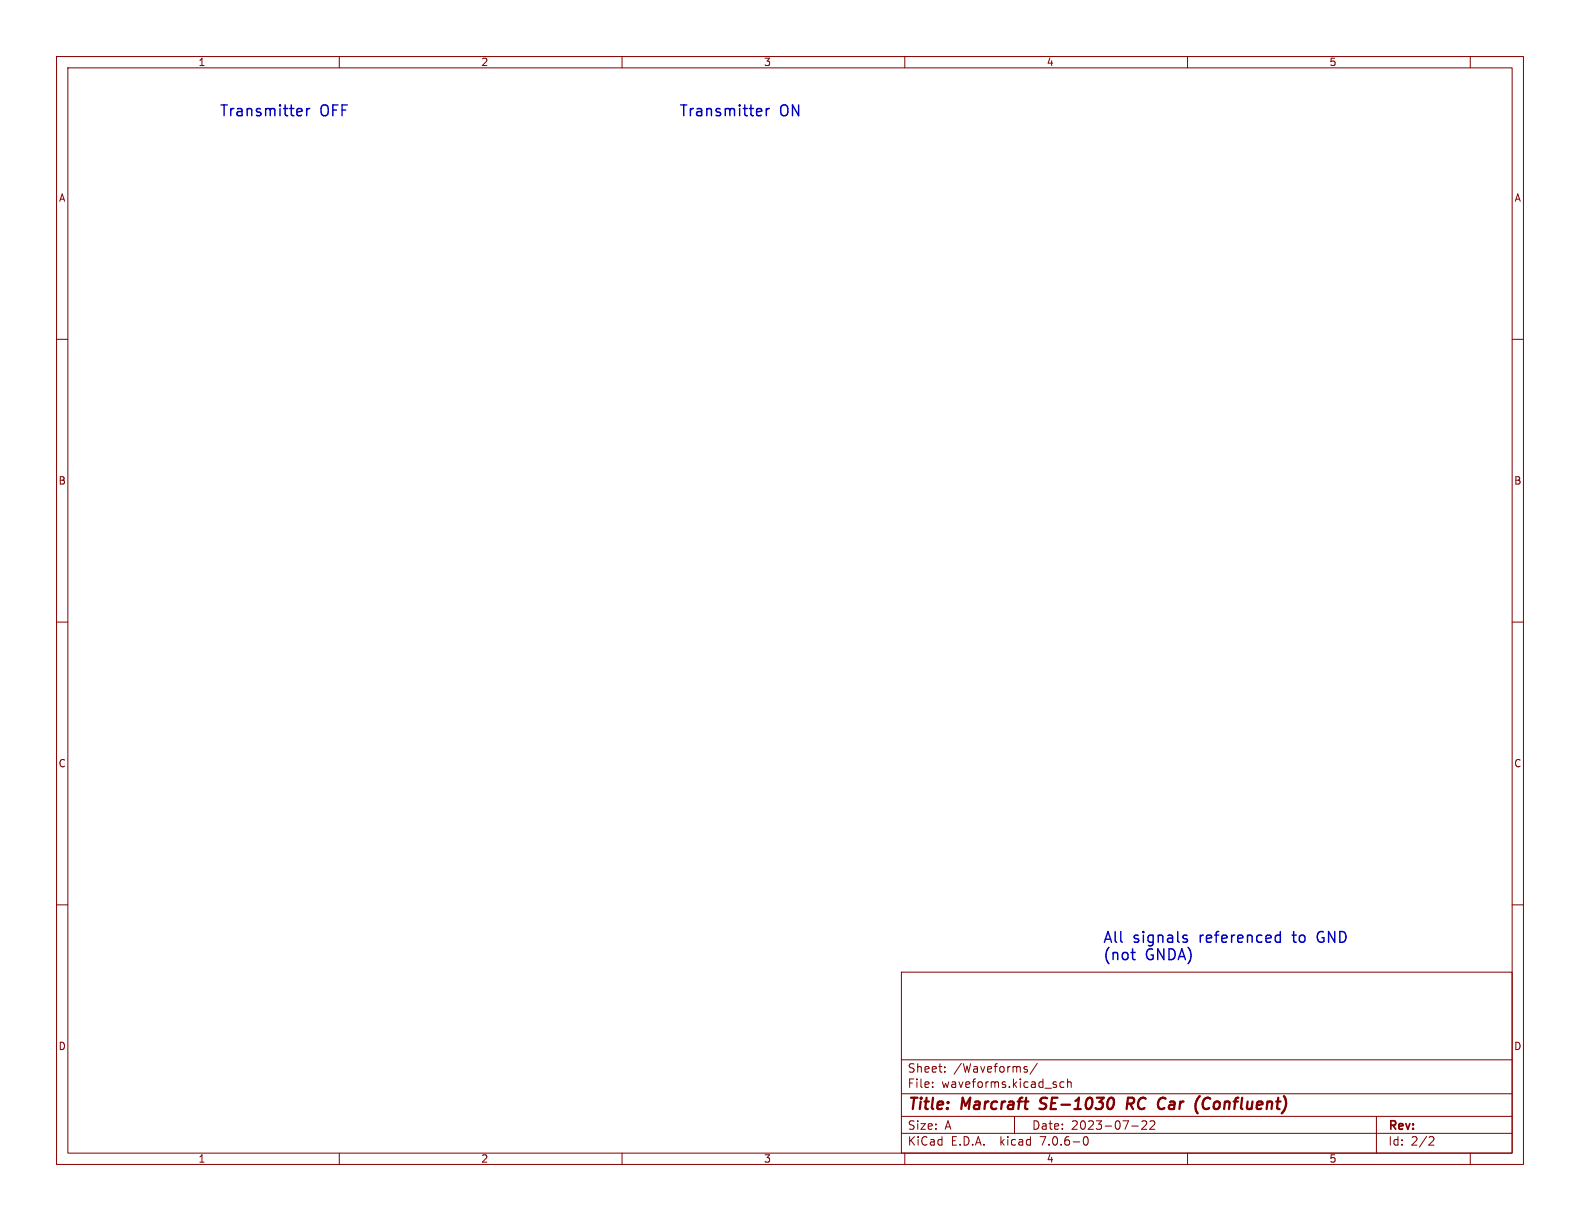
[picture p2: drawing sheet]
<svg xmlns="http://www.w3.org/2000/svg" width="279mm" height="216mm" viewBox="0 0 279 216" stroke-linecap="round" stroke-linejoin="round" font-family="sans-serif">
<g fill="none" stroke="#840000" stroke-width=".18">
<path d="M10 10h259.4v195.9h-259.4zM12 12h255.4v191.9h-255.4zM60 10v2M110 10v2M160 10v2M210 10v2M260 10v2M10 60h2M267.4 60h2M10 110h2M267.4 110h2M10 160h2"/>
<path d="M267.4 160h2M159.4 171.9h108v32h-108zM159.4 197.4h108M159.4 193.4h108M159.4 187.4h108M164.9 192.1v.2M164.9 191.4v.1M167.1 189.4v.2M167.1 188.7v.1M179.4 197.4v3M181.1 188.9l.6 .4-.2 .3-.4-.1M181.6 188.7l-.3-.1-.2 .2"/>
<path d="M183.4 188l-1.3 1.9M188.1 191.4l-.4-.1-.3 .3v.4l.2 .2h.5M188.8 191.4l.2-.1 .4 .1v.9M188.8 190.8v1.5M200.1 199.1h1.2M201.9 198.3l.6-.1 .2 .1 .1 .3-.9 1.1h.9M203.4 198.3l.5-.1 .2 .1 .1 .3-.9 1.1h.9M243.4 197.4v6.5M60 203.9v2M110 203.9v2M159.4 200.4h108M160 203.9v2"/>
<path d="M191.7 201.1l.2-.1a.81 .81 0 0 1 .6 .6 .81 .81 0 0 1-.3 .8l-.1 .1a.81 .81 0 0 1-.4-1.4zM210 203.9v2M252.9 201l.5 .1 .2 .3-1 1.1h1M260 203.9v2"/>
</g>
<path d="M183.8 196l.3 .1M184.1 194.3l-.1 .4v.2M196.6 194.1l.2 .1a1.54 1.54 0 0 1-.1 1.7M199.8 195.2l.6 .9M200.2 194.1h-.7l-.3 2M200.3 195.1l-1 .1M206 194.2l.1 .1M213.8 195.9a.73 .73 0 0 1-.9 .1M213.9 194.2a.76 .76 0 0 0-.9 .2" fill="none" stroke="#840000" stroke-width=".4"/>
<g fill="none" stroke="#fff" stroke-width=".25">
<path d="M40.9 56h.8M41.1 58a.64 .64 0 0 1 .7 .6 .64 .64 0 0 1-.7 .7zM41.3 56v1.2M42.1 56.6h.6l.1-.2-.1-.3-.6-.1v1.2M43.1 58.1a.6 .6 0 0 0-.8 .4 .6 .6 0 0 0 .6 .8l.2-.1M43.3 57.2h.7M43.3 56.3l.3-.3v1.2M45.3 58.1a.6 .6 0 0 0-.8 .4 .6 .6 0 0 0 .6 .8l.2-.1M45.5 56a.64 .64 0 0 1 .8 .6 .64 .64 0 0 1-.8 .6zM45.9 58.5l.2-.1 .3 .1 .1 .5-.1 .2-.3 .1-.2-.1zM46.7 56.8l.6-.1v-.3h-.4l-.2 .2 .1 .6h.5M47 58.4l.1 .8 .3 .1 .2-.1"/>
<path d="M47.6 58.4v.9M47.7 56.4h.5M47.9 56v1l.3 .2M48.2 58.5l.3-.1 .3 .3-.1 .5h-.5M48.2 58.4v1.3M48.5 56.8l.7-.1-.1-.3h-.4l-.2 .2 .1 .6h.5M49.3 58v1.1l.2 .2M49.9 58.8l.6-.1v-.2l-.4-.1-.2 .2 .1 .6h.5M50.2 56.4h-.3l-.3 .2 .2 .6h.4M50.6 56.4h.5M50.8 56v1l.3 .2M51.5 56.5l.2-.1 .4 .1v.5l-.1 .2h-.3l-.2-.1z"/>
<path d="M51.6 58.5l-.3-.1-.3 .3 .1 .5h.5M51.6 58v1.3M52.7 56.4v.8M53 56.4l-.3 .2M54.5 56h.2a.43 .43 0 0 1 .5 .4v.4a.42 .42 0 0 1-.4 .4 .42 .42 0 0 1-.4-.4v-.4zM55.7 56.4l.1 .8h.3l.2-.1M56.3 56.4v.8M56.7 56.4h.5M56.9 56v1l.3 .2M124.1 56.6h.7M124.3 58.6a.64 .64 0 0 1 .7 .7 .64 .64 0 0 1-.7 .6zM124.5 56.6v1.3"/>
<path d="M125.3 57.3l.6-.1 .1-.2-.1-.3-.6-.1v1.3M126.3 58.8a.6 .6 0 0 0-.8 .4 .6 .6 0 0 0 .5 .7l.3-.1M126.5 57.9h.7M126.5 57l.3-.4v1.3M128.5 58.8a.6 .6 0 0 0-.8 .4 .6 .6 0 0 0 .6 .7l.2-.1M128.7 56.6a.64 .64 0 0 1 .7 .6 .64 .64 0 0 1-.7 .7zM129.1 59.2l.2-.1 .3 .1 .1 .5-.1 .1-.3 .1-.2-.1zM129.9 57.4l.6-.1v-.2l-.4-.1-.2 .2 .1 .6h.5M130.2 59.1l.1 .7 .3 .1 .2-.1M130.8 59.1v.8M130.9 57h.5M131.1 56.6v1.1l.3 .2"/>
<path d="M131.4 59.1h.3l.3 .2-.1 .5h-.5M131.4 59.1v1.2M131.7 57.4l.6-.1v-.2l-.4-.1-.2 .2 .1 .6h.5M132.5 58.6v1.1l.2 .2M133.1 59.5l.6-.1v-.3h-.4l-.2 .1 .1 .6h.5M133.4 57.1l-.3-.1-.3 .3 .1 .5h.5M133.8 57h.5M134 56.6v1.1l.3 .2M134.7 57.1l.2-.1 .3 .1 .1 .5-.1 .2-.3 .1-.2-.2zM134.8 59.1h-.3l-.3 .2 .1 .5h.5M134.8 58.6v1.3M135.8 57v.9"/>
<path d="M136.2 57l-.4 .3M137.7 56.7l.1-.1a.43 .43 0 0 1 .6 .4v.4a.42 .42 0 0 1-.4 .5 .42 .42 0 0 1-.5-.5v-.4zM138.9 57l.1 .8 .3 .1 .2-.2M139.5 57v.9M139.9 57h.5M140.1 56.6v1.1l.3 .2M41.6 99.8h.7M41.9 99.8v1.2M46.2 99.8a.64 .64 0 0 1 .7 .6 .64 .64 0 0 1-.7 .6zM48.5 99.8v1.1l.3 .1M51.4 99.8v1.1l.3 .1M55.2 99.8h.1a.43 .43 0 0 1 .5 .4v.4a.42 .42 0 0 1-.4 .5 .42 .42 0 0 1-.4-.5v-.4z"/>
<path d="M57.5 99.8v1.1l.3 .1M41.6 103.1l.4-1.3 .4 1.3M41.7 102.7h.6M42.7 100.4h.6l.1-.2v-.3l-.7-.1v1.2M43.6 101.9a.6 .6 0 0 0-.9 .5 .6 .6 0 0 0 .6 .7l.3-.1M43.9 101h.7M43.9 100.1l.4-.3v1.2M45.8 101.9a.6 .6 0 0 0-.8 .5 .6 .6 0 0 0 .6 .7l.2-.1M46.3 102.4l.2-.2 .4 .2v.4l-.1 .2-.3 .1-.2-.1zM47.4 100.6l.6-.1-.1-.2-.3-.1-.2 .2v.6h.5M47.5 102.2l.1 .8 .3 .1 .1-.1M48 102.2v.9"/>
<path d="M48.3 100.2h.5M48.6 102.3l.4-.1 .2 .3-.1 .5h-.5M48.6 102.2v1.3M49.2 100.6l.6-.1-.1-.2-.3-.1-.2 .2v.6h.5M49.8 101.8v1.1l.2 .2M50.4 102.7l.6-.2-.1-.2-.3-.1-.2 .2 .1 .6h.4M50.9 100.3l-.4-.1-.2 .2 .1 .6h.5M51.2 100.2h.5M52.1 102.3l-.4-.1-.2 .3 .1 .5h.5M52.1 101.8v1.3M52.1 100.3l.2-.1 .4 .1 .1 .5-.2 .2h-.3l-.2-.1zM53.3 100.2v.8"/>
<path d="M53.7 100.2l-.4 .2M56.4 100.2v.8h.3l.2-.1M56.9 100.2v.8M57.3 100.2h.5M124.7 100.4h.8M124.7 103.7l.5-1.2 .4 1.2M124.9 103.4h.6M125.1 100.4v1.3M125.9 101.1l.6-.1 .1-.2v-.3l-.7-.1v1.3M126.7 102.6a.6 .6 0 0 0-.8 .4 .6 .6 0 0 0 .6 .7l.2-.1M127.1 101.7h.7M127.1 100.8l.4-.4v1.3"/>
<path d="M129 102.6a.6 .6 0 0 0-.9 .4 .6 .6 0 0 0 .6 .7l.3-.1M129.3 100.4a.64 .64 0 0 1 .8 .6 .64 .64 0 0 1-.8 .7zM129.5 103l.2-.1 .4 .1v.5l-.1 .2h-.3l-.2-.1zM130.6 101.3l.6-.2-.1-.2-.4-.1-.1 .2v.6h.5M130.7 102.9v.8h.3l.2-.1M131.2 102.9v.8M131.5 100.8h.5M131.7 100.4v1.1l.3 .2M131.8 102.9h.4l.2 .2-.1 .6h-.5M131.8 102.9v1.2M132.4 101.3l.6-.2-.1-.2-.4-.1-.1 .2v.6h.5M133 102.5v1l.2 .2"/>
<path d="M133.6 103.3l.6-.1-.1-.3h-.3l-.2 .2v.6h.5M134.1 100.9l-.4-.1-.2 .3 .1 .5h.5M134.4 100.8h.5M134.6 100.4v1.1l.3 .2M135.3 102.5v1.2M135.3 102.9h-.4l-.2 .2 .1 .6h.5M135.3 101l.2-.2 .4 .2v.4l-.1 .2-.3 .1-.2-.1zM136.5 100.8v.9M136.8 100.8l-.3 .3M138.4 100.5l.1-.1a.43 .43 0 0 1 .5 .4v.5a.42 .42 0 0 1-.4 .4 .42 .42 0 0 1-.4-.4v-.5zM139.6 100.8v.8l.3 .1 .2-.1M140.1 100.8v.9"/>
<path d="M140.5 100.8h.5M140.7 100.4v1.1l.3 .2M40.9 144.4h.8M41.3 144.4v1.2M42.1 145h.6l.1-.2-.1-.3-.6-.1v1.2M43.3 144.5l.5-.1 .2 .3-.8 .9h.8M45.3 145.6l.5-1.2 .4 1.2M45.5 145.3h.6M46.6 145h.4M47.2 144.4h-.6v1.2M48.5 145.6l.4-1.2 .4 1.2M48.6 145.3h.6"/>
<path d="M49.8 144.8v.8M49.8 144.9l.3-.1 .2 .2M50.3 145l.2-.2h.3v.8M50.3 145v.6M51.5 144.8v1.3M51.5 144.8h.3l.3 .2-.2 .6h-.4M53.6 144.5l.2-.1a.43 .43 0 0 1 .6 .4v.4a.42 .42 0 0 1-.5 .4 .42 .42 0 0 1-.4-.4zM54.9 144.8l.1 .8h.3l.1-.1M55.4 144.8v.8M55.9 144.8h.4M56 144.4v1l.3 .2M125.4 144.4h.7"/>
<path d="M125.7 144.4v1.2M126.5 145h.6l.2-.2-.1-.3-.7-.1v1.2M127.7 144.5l.5-.1 .3 .3-.8 .9h.8M129.8 145.6l.4-1.2 .4 1.2M129.9 145.3h.6M131.1 145h.4M131.7 144.4h-.6v1.2M132.9 145.6l.5-1.2 .4 1.2M133.1 145.3h.6M134.2 144.8v.8M134.2 144.9l.4-.1 .2 .2M134.8 145l.1-.2h.3l.1 .8"/>
<path d="M134.8 145v.6M135.9 144.8h.4l.2 .2-.1 .6h-.5M135.9 144.8v1.3M138 144.5l.3-.1a.43 .43 0 0 1 .5 .4v.4a.42 .42 0 0 1-.4 .4 .42 .42 0 0 1-.4-.4zM139.4 144.8v.8h.3l.2-.1M139.9 144.8v.8M140.3 144.8h.5M140.5 144.4v1l.3 .2M37.1 187.5h.7M37.5 187.5v1.3M38.3 188.2l.6-.1 .1-.1-.1-.3-.6-.2v1.3M39.4 187.5h.8l-.4 .5 .3 .1v.6l-.1 .1-.6-.1"/>
<path d="M41.7 187.5v1.3h.6M42.7 188.1l.2-.1 .4 .1v.5l-.1 .2h-.3l-.2-.1zM44.4 188h-.3l-.3 .2 .2 .6h.4M44.4 188v1l-.2 .2h-.3M45 187.5v.2M45 188v.8M46.2 188h-.4l-.2 .2 .1 .6h.5M48.4 187.7a.6 .6 0 0 0-.8 .4 .6 .6 0 0 0 .6 .7l.2-.1M49 188h.3l.3 .2v.4l-.3 .2h-.3l-.1-.2zM50.1 188.1l.2-.1h.3l.1 .8M50.1 188v.8M51.1 188l.4 .8 .3-.8"/>
<path d="M52.2 188.4l.6-.1-.1-.3h-.3l-.2 .1v.7h.5M53.3 188v.8M53.7 188l-.4 .2M53.9 188h.5M54.1 187.5v1.1l.3 .2M54.8 188.4l.6-.1-.1-.3h-.3l-.2 .1v.7h.5M55.9 188v.8M56.3 188l-.4 .2M57.7 187.7l.2-.2a.43 .43 0 0 1 .6 .5v.4a.42 .42 0 0 1-.5 .4 .42 .42 0 0 1-.4-.4zM59 188l.1 .8h.3l.2-.1M59.6 188v.8M60 188h.5"/>
<path d="M60.2 187.5v1.1l.3 .2M121.6 187.5h.7M121.9 187.5v1.3M122.7 188.2l.6-.1 .1-.1v-.3l-.7-.2v1.3M123.9 187.5h.8l-.5 .5 .4 .1v.6l-.2 .1-.5-.1M126.2 187.5v1.3h.6M127.2 188.1l.2-.1 .3 .1 .1 .5-.1 .2h-.3l-.2-.1zM128.9 188h-.4l-.2 .2 .1 .6h.5M128.9 188v1l-.3 .2h-.3M129.5 187.5v.2M129.5 188v.8M130.6 188h-.3l-.3 .2 .2 .6h.4"/>
<path d="M132.9 187.7a.6 .6 0 0 0-.9 .4 .6 .6 0 0 0 .6 .7l.3-.1M133.5 188h.3l.2 .2v.4l-.2 .2h-.3l-.1-.2zM134.6 188.1l.2-.1h.3v.8M134.6 188v.8M135.6 188l.3 .8 .3-.8M136.6 188.4l.6-.1v-.3h-.4l-.2 .1 .1 .7h.5M137.8 188v.8M138.1 188l-.3 .2M138.4 188h.5M138.6 187.5v1.1l.3 .2M139.2 188.4l.6-.1v-.3h-.4l-.2 .1 .1 .7h.5M140.4 188v.8"/>
<path d="M140.7 188l-.3 .2M142.1 187.7l.3-.2a.43 .43 0 0 1 .5 .5v.4a.42 .42 0 0 1-.4 .4 .42 .42 0 0 1-.4-.4zM143.5 188v.8h.3l.2-.1M144 188v.8M144.4 188h.5M144.6 187.5v1.1l.3 .2"/>
</g>
<path d="M54.2 19.2v1.3M54.8 19.2l-.4 .1-.2 .3M135.5 19.2v1.3M136.1 19.2l-.4 .1-.2 .3M233.3 164.8a1.19 1.19 0 0 0 0 1.7" fill="none" stroke="#0000c2" stroke-width=".25"/>
<g font-size="2.8" fill="#840000">
<text x="160.4" y="196.8">Title:</text>
<text x="170.1" y="196.8">Marcraft</text>
<text x="184.8" y="196.8">SE-1030</text>
<text x="200.9" y="196.8">RC</text>
<text x="207.2" y="196.8">Car</text>
<text x="214.6" y="196.8">(Confluent)</text>
</g>
<g font-size="2.7" fill="#0000c2">
<text x="38.7" y="20.7">Transmitter</text>
<text x="56.6" y="20.7">OFF</text>
<text x="120" y="20.7">Transmitter</text>
<text x="137.9" y="20.7">ON</text>
<text x="194.9" y="166.9">All</text>
<text x="200.4" y="166.9">signals</text>
<text x="212.4" y="166.9">referenced</text>
<text x="229.3" y="166.9">to</text>
<text x="233.9" y="166.9">GND</text>
<text x="194.9" y="169.9">(not</text>
<text x="202.6" y="169.9">GNDA)</text>
</g>
<g font-size="2.1" fill="#840000">
<text x="160.4" y="189.9">Sheet:</text>
<text x="168.6" y="189.9">/Waveforms/</text>
<text x="160.4" y="192.6">File:</text>
<text x="166.5" y="192.6">waveforms.kicad_sch</text>
<text x="160.4" y="202.8">KiCad</text>
<text x="160.4" y="200">Size:</text>
<text x="167.1" y="200">A</text>
<text x="168.1" y="202.8">E.D.A.</text>
<text x="177" y="202.8">kicad</text>
<text x="182.4" y="200">Date:</text>
<text x="184.2" y="202.8">7.0.6-0</text>
<text x="189.4" y="200">2023-07-22</text>
<text x="245.4" y="200.2">Rev:</text>
<text x="245.4" y="202.8">Id:</text>
<text x="249.5" y="202.8">2/2</text>
</g>
<g font-size="1.8" fill="#840000">
<text x="35" y="11.9">1</text>
<text x="85" y="11.9">2</text>
<text x="135" y="11.9">3</text>
<text x="185" y="11.9">4</text>
<text x="235" y="11.9">5</text>
<text x="10.3" y="35.9">A</text>
<text x="267.7" y="35.9">A</text>
<text x="10.3" y="85.9">B</text>
<text x="267.7" y="85.9">B</text>
<text x="10.3" y="135.9">C</text>
<text x="267.7" y="135.9">C</text>
<text x="10.3" y="185.9">D</text>
<text x="267.7" y="185.9">D</text>
<text x="35" y="205.8">1</text>
<text x="85" y="205.8">2</text>
<text x="135" y="205.8">3</text>
<text x="185" y="205.8">4</text>
<text x="235" y="205.8">5</text>
</g>
</svg>
